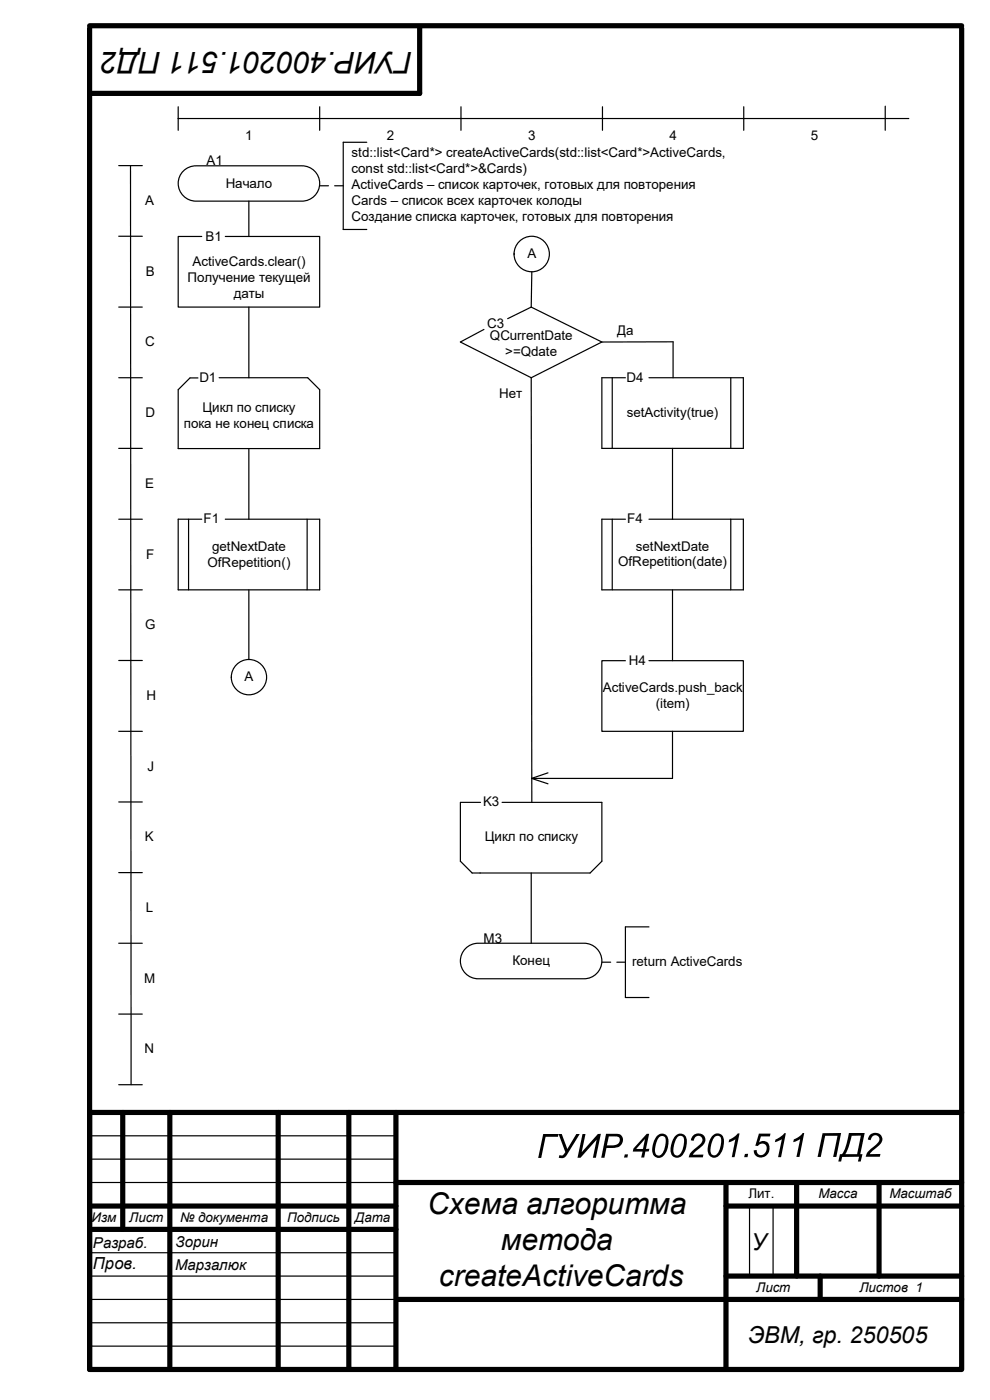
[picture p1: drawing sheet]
<svg xmlns="http://www.w3.org/2000/svg" width="210mm" height="297mm" viewBox="0 0 210 297" stroke-linecap="round" stroke-linejoin="round" font-family="sans-serif">
<g fill="none" stroke="#000" stroke-width="1.1">
<path d="M19 6v284.5h185v-284.5M19 5.5h185M89 6v13.8h-70M26 236v24.8M36 236v54.5M59 236v54.5M74 236v54.5M84 236v54.5M204 236h-185v54.5M19 255.9h65M84 250.9h120M154 250.9v39.6"/>
<path d="M154 255.9h50M169 250.9v19.8M186.5 250.9v19.8M19 260.8h65M84.1 275.7h119.9M154 270.7h50M174 270.7v5"/>
</g>
<g fill="none" stroke="#000" stroke-width=".25">
<path d="M25.2 35.1h5M27.7 35.1l.1 195M37.8 22.6v5M37.8 25.1h155M38.9 36.3a3.8 3.8 0 0 1 2.7-1.1h22.5a3.7 3.7 0 0 1 3.7 3.7 3.7 3.7 0 0 1-3.7 3.8h-22.5a3.8 3.8 0 0 1-3.5-2.3 3.8 3.8 0 0 1 .8-4.1zM67.8 22.6v5M77.8 30.2h-5v18.5h5M97.8 22.6v5M127.8 22.6v5M157.8 22.6v5M187.8 22.5v5.1M25.2 50.1h5"/>
<path d="M42.8 50.2h-5v15h30v-15h-20M52.8 42.7v7.5M112.8 57.7l-.1 7.5M25.2 65.2h5M52.8 65.2v14.9M102.7 69.9l-5 2.7 15 7.5M112.7 65.2l15 7.4M112.7 65.2l-5 2.4M127.7 72.6l-15 7.5M127.7 72.6l15.1-.1v7.6M25.2 95.1h5M25.2 80.1h5"/>
<path d="M46.5 80.1h18.8l2.5 2.6v12.5h-30v-12.5l2.5-2.5h1.7M52.8 95.2v15M112.7 80.1l.1 90.1M129.9 80.1v15M132.7 80.1h-5v15h30v-15h-20M142.7 95.1v15.1M155 80.1v15M25.2 110.2h5M40 110.2v14.9M42.8 110.2h-5v14.9h30v-14.9h-20M65.2 110.2v14.9M129.9 110.2v14.9"/>
<path d="M132.7 110.2h-5v14.9h30v-14.9h-20M155 110.2v14.9M25.2 125.1h5M52.8 125.1v14.8M142.7 125.1v15.1M25.2 140.1h5M25.2 155.2h5M132.7 140.2h-5v15h30v-15h-20M142.7 155.2v9.9h-29.9M25.2 170.1h5M101.9 170.2h-4.2v12.5l2.5 2.5h25l2.5-2.5v-12.5h-21.2M116.2 164l-3.4 1.1 3.4 1.2"/>
<path d="M25.2 185.1h5M112.7 185.2v14.9M137.7 196.6h-5v15h5M25.2 200.1h5M25.2 215.1h5M98.8 201.2a3.8 3.8 0 0 1 2.6-1.1h22.5a3.8 3.8 0 0 1 3.8 3.8 3.8 3.8 0 0 1-3.8 3.7h-22.5a3.8 3.8 0 0 1-3.4-2.3 3.8 3.8 0 0 1 .8-4.1zM25.2 230.1h5M19 241h65M19 245.9h65M19 250.9h65M159 255.9v14.8M164 255.9v14.8"/>
<path d="M19 265.8h65M19 270.7h65M19 275.7h65.1M19 280.6h65M19 285.6h65"/>
<circle cx="112.8" cy="53.9" r="3.8"/>
<circle cx="52.8" cy="143.7" r="3.7"/>
</g>
<g fill="#000">
<path d="M158 244.8h.7l-.1 .7h-.7zM184.6 240.7a1.5 1.5 0 0 1 2.3 .1 1.5 1.5 0 0 1-.5 2.3l-1.4 1.1-.5 .7 2.3-.1-.2 .6h-3a5 5 0 0 1 2.4-2.7 .97 .97 0 0 0 .5-1.1 .97 .97 0 0 0-1-.7l-.6 .4-.2 .6-.6-.1 .2-.6z"/>
<path d="M67.7 39.3h1.9l.2 .1-.2 .1h-1.8zM70.9 39.3h1.9l.1 .1-.1 .1h-1.8z"/>
<path d="M127.6 204h1.9l.2 .1-.2 .2h-1.8zM130.8 204h1.9l.1 .1-.1 .2h-1.8z"/>
<path d="M115.2 240.6h3.3l-.1 .6h-2.7l-.9 4.5h-.6zM118.5 240.6h.7l1.2 3.2 1.9-3.2h.7l-2.6 4.3a1.35 1.35 0 0 1-1.9 .7l.2-.5h.7l.5-.7zM123.6 240.6h.6l-.8 3.8 3.4-3.8 .7-.1-1.1 5.1h-.6l.8-3.8-3.5 3.8h-.6zM128.6 240.5h2.1a1.44 1.44 0 0 1 1.5 1.2 1.44 1.44 0 0 1-1 1.6l-1 .2h-1.5l-.5 2.1h-.6zM129.2 241.1l-.5 1.9h1.2a1.18 1.18 0 0 0 1.3-.4 1.18 1.18 0 0 0 .1-1.3l-.6-.2zM132.5 244.9h.7l-.1 .7h-.7z"/>
<path d="M137.2 240.5h.5l-.7 3.3 .8-.1-.2 .6h-.7l-.2 1.3h-.7l.3-1.3h-2.1l.2-.6zM136.8 241.6l-1.8 2.2h1.4zM139.4 240.9a1.39 1.39 0 0 1 1.7-.3 1.39 1.39 0 0 1 .7 1.5 3.5 3.5 0 0 1-1.8 3.5 1.54 1.54 0 0 1-1.6-2l.1-.7a4 4 0 0 1 .9-2zM139.9 241.2a4.3 4.3 0 0 0-.8 3.6 .95 .95 0 0 0 1 .3 .95 .95 0 0 0 .7-.9 4.1 4.1 0 0 0 .2-3l-.5-.2zM143.2 241.1a1.42 1.42 0 0 1 1.7-.5 1.42 1.42 0 0 1 .8 1.5 3.7 3.7 0 0 1-1.6 3.4 1.42 1.42 0 0 1-1.9-1.6l.3-1.6zM143.8 241.2a4.4 4.4 0 0 0-.8 3.6 .93 .93 0 0 0 1 .3 .93 .93 0 0 0 .7-.9 4.1 4.1 0 0 0 .2-3l-.5-.2zM147.1 240.9a1.5 1.5 0 0 1 2.3 .1 1.5 1.5 0 0 1-.5 2.2l-1.4 1.1-.5 .7 2.2-.1-.1 .6h-3a5 5 0 0 1 2.3-2.6 .97 .97 0 0 0 .6-1.2 .97 .97 0 0 0-1.1-.7l-.5 .4-.2 .6-.6-.1zM151.2 240.9a1.39 1.39 0 0 1 1.7-.3 1.39 1.39 0 0 1 .7 1.5 3.4 3.4 0 0 1-1.9 3.5 1.54 1.54 0 0 1-1.6-2l.1-.7a4 4 0 0 1 1-2zM151.6 241.2a4.3 4.3 0 0 0-.7 3.6 .95 .95 0 0 0 1 .2 .95 .95 0 0 0 .6-.8 4.1 4.1 0 0 0 .3-3l-.6-.2zM154.7 241.8l1.2-.7 .6-.6h.4l-1.1 5h-.6l.8-3.8-1.4 .7z"/>
<path d="M161 240.5h2.4l-.1 .6h-1.9l-.4 1.3a1.42 1.42 0 0 1 1.8-.1 1.42 1.42 0 0 1 .4 1.7 1.66 1.66 0 0 1-1.6 1.6 1.66 1.66 0 0 1-1.7-1.5l.6-.1a.99 .99 0 0 0 .8 1.1 .99 .99 0 0 0 1.2-.8 1.04 1.04 0 0 0-.2-1.5 1.04 1.04 0 0 0-1.5 .3h-.6zM164.5 241.8l.9-.5 1-.9h.3l-1 5.1h-.6l.8-3.8-1.5 .6zM168.4 241.7l.9-.4 1-.9h.3l-1 5h-.6l.8-3.8-1.5 .7z"/>
<path d="M174.5 240.4h3.9l-1 5h-.7l1-4.4h-2.7l-.9 4.4h-.7zM180.1 240.4h3.3l-.9 4.5h.5l-.4 1.5h-.6l.2-1h-3.6l-.2 1h-.6l.4-1.5h.4l.7-1.3zM180.7 241l-.7 2.4-.7 1.5h2.5l.8-4z"/>
</g>
<g font-size="6.4">
<text x="87.5" y="11.1" transform="rotate(-180 87.5 11.1)">ГУИР.400201.511 ПД2</text>
<text x="90.7" y="257.6">Схема алгоритма</text>
<text x="106.3" y="265.2">метода</text>
<text x="93.1" y="272.8">createActiveCards</text>
</g>
<g font-size="5">
<text x="159.4" y="265.3">У</text>
<text x="158.7" y="284.9">ЭВМ, гр. 250505</text>
</g>
<text font-size="3.5" x="19.7" y="269.2">Пров.</text>
<g font-size="3.2">
<text x="19.7" y="264.8">Разраб.</text>
<text x="37.1" y="269.3">Марзалюк</text>
<text x="37.3" y="264.5">Зорин</text>
</g>
<g font-size="2.8">
<text x="52" y="29.8">1</text>
<text x="82" y="29.8">2</text>
<text x="112" y="29.8">3</text>
<text x="142" y="29.8">4</text>
<text x="172" y="29.8">5</text>
<text x="43.8" y="35.1">A1</text>
<text x="74.6" y="33.3">std::list&lt;Card*&gt; createActiveCards(std::list&lt;Card*&gt;ActiveCards,</text>
<text x="47.9" y="39.8">Начало</text>
<text x="74.6" y="36.7">const std::list&lt;Card*&gt;&amp;Cards)</text>
<text x="74.6" y="40">ActiveCards – список карточек, готовых для повторения</text>
<text x="30.8" y="43.5">A</text>
<text x="74.6" y="43.4">Cards – список всех карточек колоды</text>
<text x="74.6" y="46.8">Создание списка карточек, готовых для повторения</text>
<text x="43.6" y="51.1">B1</text>
<text x="30.9" y="58.5">B</text>
<text x="39.8" y="59.8">Получение текущей</text>
<text x="40.9" y="56.4">ActiveCards.clear()</text>
<text x="111.9" y="54.7">A</text>
<text x="49.6" y="63.2">даты</text>
<text x="103.4" y="69.6">C3</text>
<text x="130.9" y="71">Да</text>
<text x="30.8" y="73.5">C</text>
<text x="103.9" y="72.1">QCurrentDate</text>
<text x="107.2" y="75.5">&gt;=Qdate</text>
<text x="42.3" y="81">D1</text>
<text x="132.9" y="81">D4</text>
<text x="30.9" y="88.5">D</text>
<text x="42.9" y="87.4">Цикл по списку</text>
<text x="105.9" y="84.5">Нет</text>
<text x="133" y="88.5">setActivity(true)</text>
<text x="39" y="90.8">пока не конец списка</text>
<text x="30.8" y="103.5">E</text>
<text x="43.2" y="111">F1</text>
<text x="133.1" y="111">F4</text>
<text x="31" y="118.5">F</text>
<text x="45" y="116.8">getNextDate</text>
<text x="134.9" y="116.8">setNextDate</text>
<text x="44" y="120.2">OfRepetition()</text>
<text x="131.1" y="120.2">OfRepetition(date)</text>
<text x="30.8" y="133.5">G</text>
<text x="133.4" y="141">H4</text>
<text x="31.1" y="148.5">H</text>
<text x="51.9" y="144.5">A</text>
<text x="127.9" y="146.8">ActiveCards.push_back</text>
<text x="139.1" y="150.2">(item)</text>
<text x="31.3" y="163.5">J</text>
<text x="102.5" y="171.1">K3</text>
<text x="30.7" y="178.5">K</text>
<text x="102.8" y="178.5">Цикл по списку</text>
<text x="30.9" y="193.5">L</text>
<text x="102.6" y="200">M3</text>
<text x="30.6" y="208.5">M</text>
<text x="108.7" y="204.7">Конец</text>
<text x="134.1" y="205">return ActiveCards</text>
<text x="30.6" y="223.5">N</text>
<text x="158.8" y="254.3">Лит.</text>
<text x="173.6" y="254.3">Масса</text>
<text x="188.7" y="254.3">Масштаб</text>
<text x="19.4" y="259.3">Изм</text>
<text x="27.4" y="259.2">Лист</text>
<text x="38.2" y="259.2">№ документа</text>
<text x="60.9" y="259.2">Подпись</text>
<text x="75.3" y="259.2">Дата</text>
<text x="160.4" y="274.1">Лист</text>
<text x="182.3" y="274.1">Листов 1</text>
</g>
</svg>
